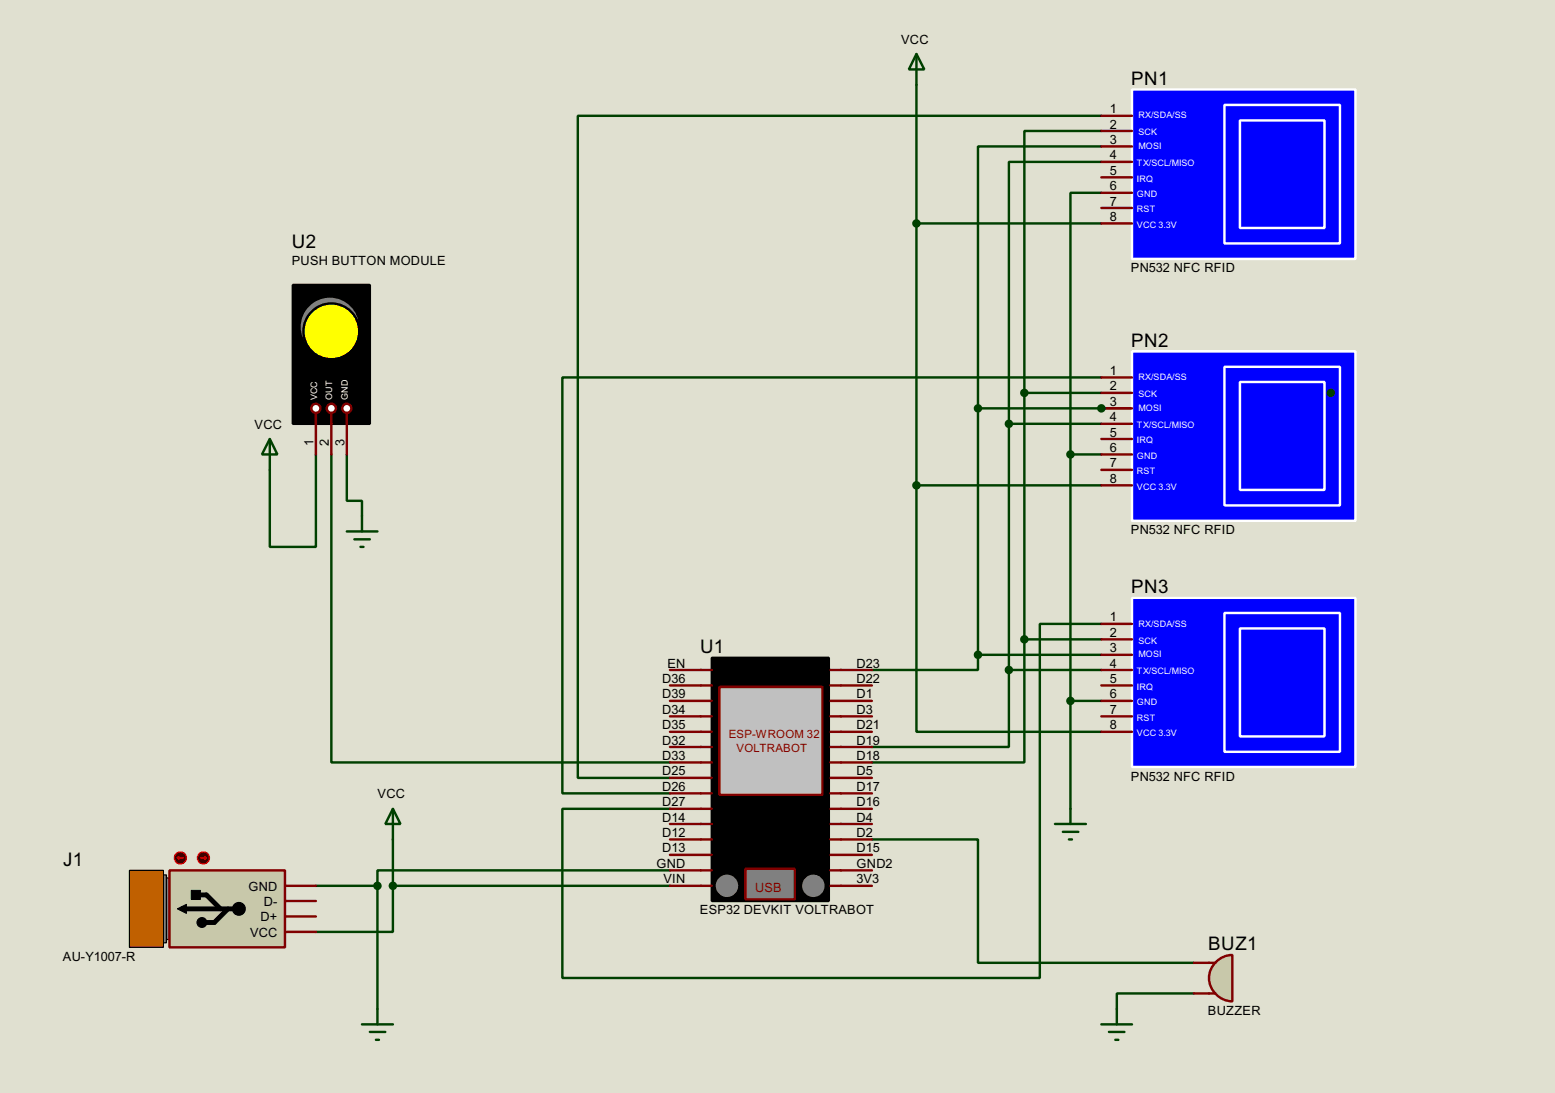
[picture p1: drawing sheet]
<svg xmlns="http://www.w3.org/2000/svg" width="256mm" height="180mm" viewBox="0 0 256 180" stroke-linecap="round" stroke-linejoin="round" font-family="sans-serif">
<path d="M0 0h256.5v180.3h-256.5z" fill="#e0e0d0"/>
<g fill="none" stroke="#004000" stroke-width=".4">
<path d="M181.7 21.6h-12.7v43.2M181.7 26.7h-15.3v43.2M166.4 69.9v40.6M166.4 69.9h15.3M169 64.8h12.7M169 64.8v40.7M219.5 64.8h-20.3v2.6h-17.5M166.4 110.5v12.7h-22.6M166.4 110.5h15.3M169 105.5v20.3h-25.2M169 105.5h12.7M181.7 108h-20.4v2.5h-17.5"/>
<path d="M64.8 138.5v7.6M52.1 146.1h10.2M62.3 146.1v20.3M64.8 146.1v7.6h-12.7M64.8 146.1h45.7M110.5 143.6h-48.2v2.5"/>
</g>
<circle cx="181.7" cy="67.4" r=".2" fill="#004000"/>
<g fill="none" stroke="#004000" stroke-width=".4">
<path d="M151.2 14v66.1M181.7 19.1h-86.4v109.2h15.2M151.2 36.9h30.5M181.7 24.2h-20.4v43.2M181.7 31.8h-5.1v43.2M52.1 75v15.2h-7.6v-12.7M54.7 75v50.8h55.8M57.2 75v7.6h2.5v2.5M161.3 67.4v40.6M161.3 67.4h20.4M176.6 75v58.4M176.6 75h5.1"/>
<path d="M181.7 62.3h-88.9v68.6h17.7M151.2 80.1v40.6h30.5M151.2 80.1h30.5M176.6 115.6h5.1M181.7 102.9h-10.2v58.4h-78.7v-27.9h17.7M143.8 138.5h17.5v20.3h35.6M196.9 163.9h-12.7v2.5"/>
</g>
<path d="M117.4 108.5h19.3v40.1h-19.3z" fill="#000" stroke="#000" stroke-width=".4"/>
<g fill="none" stroke="#800000" stroke-width=".4">
<path d="M115.6 110.5h1.8M115.6 113.1h1.8M115.6 115.6h1.8M115.6 118.2h1.8M137 110.5h1.7M137 113.1h1.7M137 115.6h1.7M137 118.2h1.7M115.6 120.7h1.8M115.6 123.2h1.8M115.6 125.8h1.8M115.6 128.3h1.8"/>
<path d="M115.6 130.9h1.8M115.6 133.4h1.8M115.6 135.9h1.8M115.6 138.5h1.8M137 120.7h1.7M137 123.2h1.7M137 125.8h1.7M137 128.3h1.7M137 130.9h1.7M137 133.4h1.7M137 135.9h1.7M137 138.5h1.7"/>
<path d="M115.6 141h1.8M115.6 143.6h1.8M115.6 146.1h1.8M137 141h1.7M137 143.6h1.7M137 146.1h1.7"/>
</g>
<path d="M123 143.3h8.1v5.1h-8.1z" fill="#808080" stroke="#800000" stroke-width=".4"/>
<g fill="#808080" stroke="#808080" stroke-width=".4">
<circle cx="119.9" cy="146.1" r="1.65"/>
<circle cx="134.1" cy="146.1" r="1.65"/>
</g>
<path d="M118.7 113.3h17v17.8h-17z" fill="#c0c0c0" stroke="#800000" stroke-width=".4"/>
<g fill="none" stroke="#800000" stroke-width=".4">
<path d="M110.5 110.5h5.1M110.5 113.1h5.1M110.5 115.6h5.1M110.5 118.2h5.1M138.7 110.5h5.1M138.7 113.1h5.1M138.7 115.6h5.1M138.7 118.2h5.1M110.5 120.7h5.1M110.5 123.2h5.1M110.5 125.8h5.1M110.5 128.3h5.1"/>
<path d="M110.5 130.9h5.1M110.5 133.4h5.1M110.5 135.9h5.1M110.5 138.5h5.1M138.7 120.7h5.1M138.7 123.2h5.1M138.7 125.8h5.1M138.7 128.3h5.1M138.7 130.9h5.1M138.7 133.4h5.1M138.7 135.9h5.1M138.7 138.5h5.1"/>
<path d="M110.5 141h5.1M110.5 143.6h5.1M110.5 146.1h5.1M138.7 141h5.1M138.7 143.6h5.1M138.7 146.1h5.1"/>
</g>
<g fill="#808080" stroke="#000" stroke-width=".2">
<path d="M27 144.8h1v10.2h-1z"/>
<path d="M27 144.3h.5v11.2h-.5z"/>
</g>
<path d="M21.4 143.6h5.6v12.7h-5.6z" fill="#c06000" stroke="#000" stroke-width=".2"/>
<path d="M28 143.6h19v12.7h-19z" fill="#c8c8aa" stroke="#800000" stroke-width=".4"/>
<g fill="#000" stroke="#000" stroke-width=".2">
<circle cx="33.3" cy="152.2" r=".8"/>
<circle cx="39.4" cy="149.9" r="1.05"/>
</g>
<path d="M30 149.9h8.4M32.3 147.6h1.8l2.3 2.3M37.6 149.9l-2.2 2.3h-1.8" fill="none" stroke="#000" stroke-width=".8"/>
<path d="M31.6 146.9h1.5v1.5h-1.5z" fill="#000" stroke="#000" stroke-width=".16"/>
<path d="M29.3 149.9l1.5-.7v1.5z" fill="#000" stroke="#000" stroke-width=".16"/>
<path d="M47 153.7h5.1M47 151.2h5.1M47 148.6h5.1M47 146.1h5.1" fill="none" stroke="#800000" stroke-width=".4"/>
<circle cx="33.5" cy="141.5" r="1" fill="#400000" stroke="#f00" stroke-width=".2"/>
<path d="M33.1 141.5h1M33.8 141.3l.3 .2M34.1 141.5l-.3 .3" fill="none" stroke="#f00" stroke-width=".2"/>
<circle cx="29.7" cy="141.5" r="1" fill="#400000" stroke="#f00" stroke-width=".2"/>
<path d="M29.3 141.5l.2 .3M29.3 141.5h1M29.5 141.3l-.2 .2" fill="none" stroke="#f00" stroke-width=".2"/>
<path d="M64.8 133.4l1.3 2.5h-2.5zM64.8 133.4v5.1M59.7 169h5.1M61 170.2h2.6M62 171.5h.5M62.3 166.4v2.6" fill="none" stroke="#004000" stroke-width=".4"/>
<g fill="#004000" stroke="#004000" stroke-width=".4">
<circle cx="62.2" cy="146.1" r=".5"/>
<circle cx="64.8" cy="146.1" r=".5"/>
</g>
<path d="M186.7 14.8h36.9v27.9h-36.9z" fill="#00f" stroke="#fff" stroke-width=".4"/>
<circle cx="208.3" cy="28.2" r="3.2" fill="none" stroke="#fff" stroke-width=".4"/>
<path d="M194.1 24.9h28v7.7h-28z" fill="#00f"/>
<g fill="#00f" stroke="#fff" stroke-width=".4">
<path d="M202 17.3h19v22.9h-19z"/>
<path d="M204.5 19.9h14v17.7h-14z"/>
</g>
<path d="M181.7 19.1h5M181.7 21.6h5M181.7 24.2h5M181.7 26.7h5M181.7 29.3h5M181.7 31.8h5M181.7 34.3h5M181.7 36.9h5" fill="none" stroke="#800000" stroke-width=".4"/>
<path d="M186.7 58h36.9v27.9h-36.9z" fill="#00f" stroke="#fff" stroke-width=".4"/>
<circle cx="208.3" cy="71.4" r="3.2" fill="none" stroke="#fff" stroke-width=".4"/>
<path d="M194.1 68.1h28v7.6h-28z" fill="#00f"/>
<g fill="#00f" stroke="#fff" stroke-width=".4">
<path d="M202 60.5h19v22.9h-19z"/>
<path d="M204.5 63h14v17.8h-14z"/>
</g>
<path d="M181.7 62.3h5M181.7 64.8h5M181.7 67.4h5M181.7 69.9h5M181.7 72.4h5M181.7 75h5M181.7 77.5h5M181.7 80.1h5" fill="none" stroke="#800000" stroke-width=".4"/>
<path d="M186.7 98.6h36.9v27.9h-36.9z" fill="#00f" stroke="#fff" stroke-width=".4"/>
<circle cx="208.3" cy="112.1" r="3.2" fill="none" stroke="#fff" stroke-width=".4"/>
<path d="M194.1 108.8h28v7.6h-28z" fill="#00f"/>
<g fill="#00f" stroke="#fff" stroke-width=".4">
<path d="M202 101.1h19v22.9h-19z"/>
<path d="M204.5 103.7h14v17.8h-14z"/>
</g>
<path d="M52.1 68.1v1.8M181.7 102.9h5M181.7 105.5h5M181.7 108h5M181.7 110.5h5M181.7 113.1h5M181.7 115.6h5M181.7 118.2h5M181.7 120.7h5" fill="none" stroke="#800000" stroke-width=".4"/>
<path d="M48.3 47h12.7v22.9h-12.7z" fill="#000" stroke="#000" stroke-width=".4"/>
<circle cx="54.6" cy="67.4" r=".75" fill="#feffff" stroke="#800000" stroke-width=".4"/>
<path d="M54.7 68.1v1.8" fill="none" stroke="#800000" stroke-width=".4"/>
<circle cx="57.2" cy="67.4" r=".75" fill="#feffff" stroke="#800000" stroke-width=".4"/>
<path d="M57.2 68.1v1.8" fill="none" stroke="#800000" stroke-width=".4"/>
<circle cx="52.1" cy="67.4" r=".75" fill="#feffff" stroke="#800000" stroke-width=".4"/>
<circle cx="54.4" cy="53.9" r="4.6" fill="#808080" stroke="#808080" stroke-width=".4"/>
<circle cx="54.6" cy="54.7" r="4.6" fill="#ff0" stroke="#000" stroke-width=".4"/>
<path d="M52.1 69.9v5.1M54.7 69.9v5.1M57.2 69.9v5.1" fill="none" stroke="#800000" stroke-width=".4"/>
<g fill="#004000" stroke="#004000" stroke-width=".4">
<circle cx="168.9" cy="64.8" r=".5"/>
<circle cx="168.9" cy="105.5" r=".5"/>
<circle cx="166.4" cy="110.5" r=".5"/>
<circle cx="166.4" cy="69.9" r=".5"/>
<circle cx="219.5" cy="64.8" r=".5"/>
<circle cx="161.3" cy="108" r=".5"/>
<circle cx="181.6" cy="67.4" r=".5"/>
<circle cx="161.3" cy="67.4" r=".5"/>
<circle cx="151.1" cy="36.9" r=".5"/>
<circle cx="151.1" cy="80.1" r=".5"/>
<circle cx="176.5" cy="115.6" r=".5"/>
<circle cx="176.5" cy="75" r=".5"/>
</g>
<path d="M151.2 8.9l1.3 2.6h-2.6zM151.2 8.9v5.1M44.5 72.4l1.3 2.6h-2.6zM44.5 72.4v5.1M57.2 87.7h5.1M58.5 89h2.5M59.5 90.2h.5M59.7 85.1v2.6M174 135.9h5.1M175.3 137.2h2.6M176.3 138.5h.5M176.6 133.4v2.5" fill="none" stroke="#004000" stroke-width=".4"/>
<path d="M200.6 158.7a3.9 3.9 0 0 1 2.7-1.2v7.7a3.8 3.8 0 0 1-3.6-2.4 3.8 3.8 0 0 1 .9-4.1z" fill-rule="evenodd" fill="#c8c8aa" stroke="#800000" stroke-width=".4"/>
<path d="M196.9 158.8h3.6M196.9 163.9h3.6" fill="none" stroke="#800000" stroke-width=".4"/>
<path d="M181.7 169h5M182.9 170.2h2.6M184 171.5h.5M184.2 166.4v2.6" fill="none" stroke="#004000" stroke-width=".4"/>
<g font-size="3.5">
<text x="186.6" y="13.9">PN1</text>
<text x="48.2" y="40.9">U2</text>
<text x="186.6" y="57.1">PN2</text>
<text x="186.6" y="97.8">PN3</text>
<text x="115.5" y="107.7">U1</text>
<text x="10.4" y="142.8">J1</text>
<text x="199.3" y="156.7">BUZ1</text>
</g>
<g font-size="2.4">
<text x="148.6" y="7.2">VCC</text>
<text x="183.1" y="18.7">1</text>
<text x="183.1" y="21.2">2</text>
<text x="183.1" y="23.8">3</text>
<text x="183.1" y="26.3">4</text>
<text x="183.1" y="28.9">5</text>
<text x="183.1" y="31.4">6</text>
<text x="183.1" y="33.9">7</text>
<text x="183.1" y="36.5">8</text>
<text x="48.1" y="43.7">PUSH BUTTON MODULE</text>
<text x="186.5" y="44.9">PN532 NFC RFID</text>
<text x="183.1" y="61.9">1</text>
<text x="183.1" y="64.4">2</text>
<text x="42" y="70.7">VCC</text>
<text x="183.1" y="67">3</text>
<text x="183.1" y="69.5">4</text>
<text x="183.1" y="72">5</text>
<text x="51.7" y="73.6" transform="rotate(-90 51.7 73.6)">1</text>
<text x="54.3" y="73.6" transform="rotate(-90 54.3 73.6)">2</text>
<text x="56.8" y="73.6" transform="rotate(-90 56.8 73.6)">3</text>
<text x="183.1" y="74.6">6</text>
<text x="183.1" y="77.1">7</text>
<text x="183.1" y="79.7">8</text>
<text x="186.5" y="88.1">PN532 NFC RFID</text>
<text x="183.1" y="102.5">1</text>
<text x="183.1" y="105.1">2</text>
<text x="183.1" y="107.6">3</text>
<text x="109.2" y="112.7">D36</text>
<text x="110.1" y="110.1">EN</text>
<text x="141.3" y="110.1">D23</text>
<text x="141.3" y="112.7">D22</text>
<text x="183.1" y="110.1">4</text>
<text x="183.1" y="112.7">5</text>
<text x="109.2" y="115.2">D39</text>
<text x="109.2" y="117.8">D34</text>
<text x="141.3" y="115.2">D1</text>
<text x="141.3" y="117.8">D3</text>
<text x="183.1" y="115.2">6</text>
<text x="183.1" y="117.8">7</text>
<text x="109.2" y="120.3">D35</text>
<text x="109.2" y="122.8">D32</text>
<text x="109.2" y="125.4">D33</text>
<text x="141.3" y="120.3">D21</text>
<text x="141.3" y="122.8">D19</text>
<text x="141.3" y="125.4">D18</text>
<text x="183.1" y="120.3">8</text>
<text x="62.3" y="131.7">VCC</text>
<text x="109.2" y="127.9">D25</text>
<text x="109.2" y="130.5">D26</text>
<text x="141.3" y="127.9">D5</text>
<text x="141.3" y="130.5">D17</text>
<text x="186.5" y="128.8">PN532 NFC RFID</text>
<text x="109.2" y="133">D27</text>
<text x="109.2" y="135.5">D14</text>
<text x="141.3" y="133">D16</text>
<text x="141.3" y="135.5">D4</text>
<text x="108.3" y="143.2">GND</text>
<text x="109.2" y="138.1">D12</text>
<text x="109.2" y="140.6">D13</text>
<text x="141.3" y="138.1">D2</text>
<text x="141.3" y="140.6">D15</text>
<text x="141.3" y="143.2">GND2</text>
<text x="41" y="146.9">GND</text>
<text x="43.5" y="149.4">D-</text>
<text x="109.4" y="145.7">VIN</text>
<text x="141.3" y="145.7">3V3</text>
<text x="41.2" y="154.5">VCC</text>
<text x="43" y="152">D+</text>
<text x="115.4" y="150.8">ESP32 DEVKIT VOLTRABOT</text>
<text x="10.4" y="158.5">AU-Y1007-R</text>
<text x="199.2" y="167.4">BUZZER</text>
</g>
<text font-size="2.4" fill="#800000" x="124.5" y="147.1">USB</text>
<g font-size="2.1" fill="#800000">
<text x="120.2" y="121.7">ESP-WROOM 32</text>
<text x="121.5" y="124">VOLTRABOT</text>
</g>
<g font-size="1.7" fill="#fff">
<text x="187.8" y="19.5">RX/SDA/SS</text>
<text x="187.8" y="22.3">SCK</text>
<text x="187.5" y="27.4">TX/SCL/M</text>
<text x="187.5" y="30">IRQ</text>
<text x="187.8" y="24.6">MOSI</text>
<text x="194.5" y="27.4">ISO</text>
<text x="187.5" y="32.5">GND</text>
<text x="187.5" y="35">RST</text>
<text x="187.5" y="37.6">VCC 3.3V</text>
<text x="187.8" y="62.7">RX/SDA/SS</text>
<text x="187.8" y="65.5">SCK</text>
<text x="52.3" y="66" transform="rotate(-90 52.3 66)">VCC</text>
<text x="54.8" y="66" transform="rotate(-90 54.8 66)">OUT</text>
<text x="57.4" y="66" transform="rotate(-90 57.4 66)">GND</text>
<text x="187.5" y="70.6">TX/SCL/M</text>
<text x="187.8" y="67.7">MOSI</text>
<text x="194.5" y="70.6">ISO</text>
<text x="187.5" y="73.1">IRQ</text>
<text x="187.5" y="75.7">GND</text>
<text x="187.5" y="78.2">RST</text>
<text x="187.5" y="80.8">VCC 3.3V</text>
<text x="187.8" y="103.4">RX/SDA/SS</text>
<text x="187.8" y="106.2">SCK</text>
<text x="187.5" y="111.2">TX/SCL/M</text>
<text x="187.5" y="113.8">IRQ</text>
<text x="187.8" y="108.4">MOSI</text>
<text x="194.5" y="111.2">ISO</text>
<text x="187.5" y="116.3">GND</text>
<text x="187.5" y="118.9">RST</text>
<text x="187.5" y="121.4">VCC 3.3V</text>
</g>
</svg>
